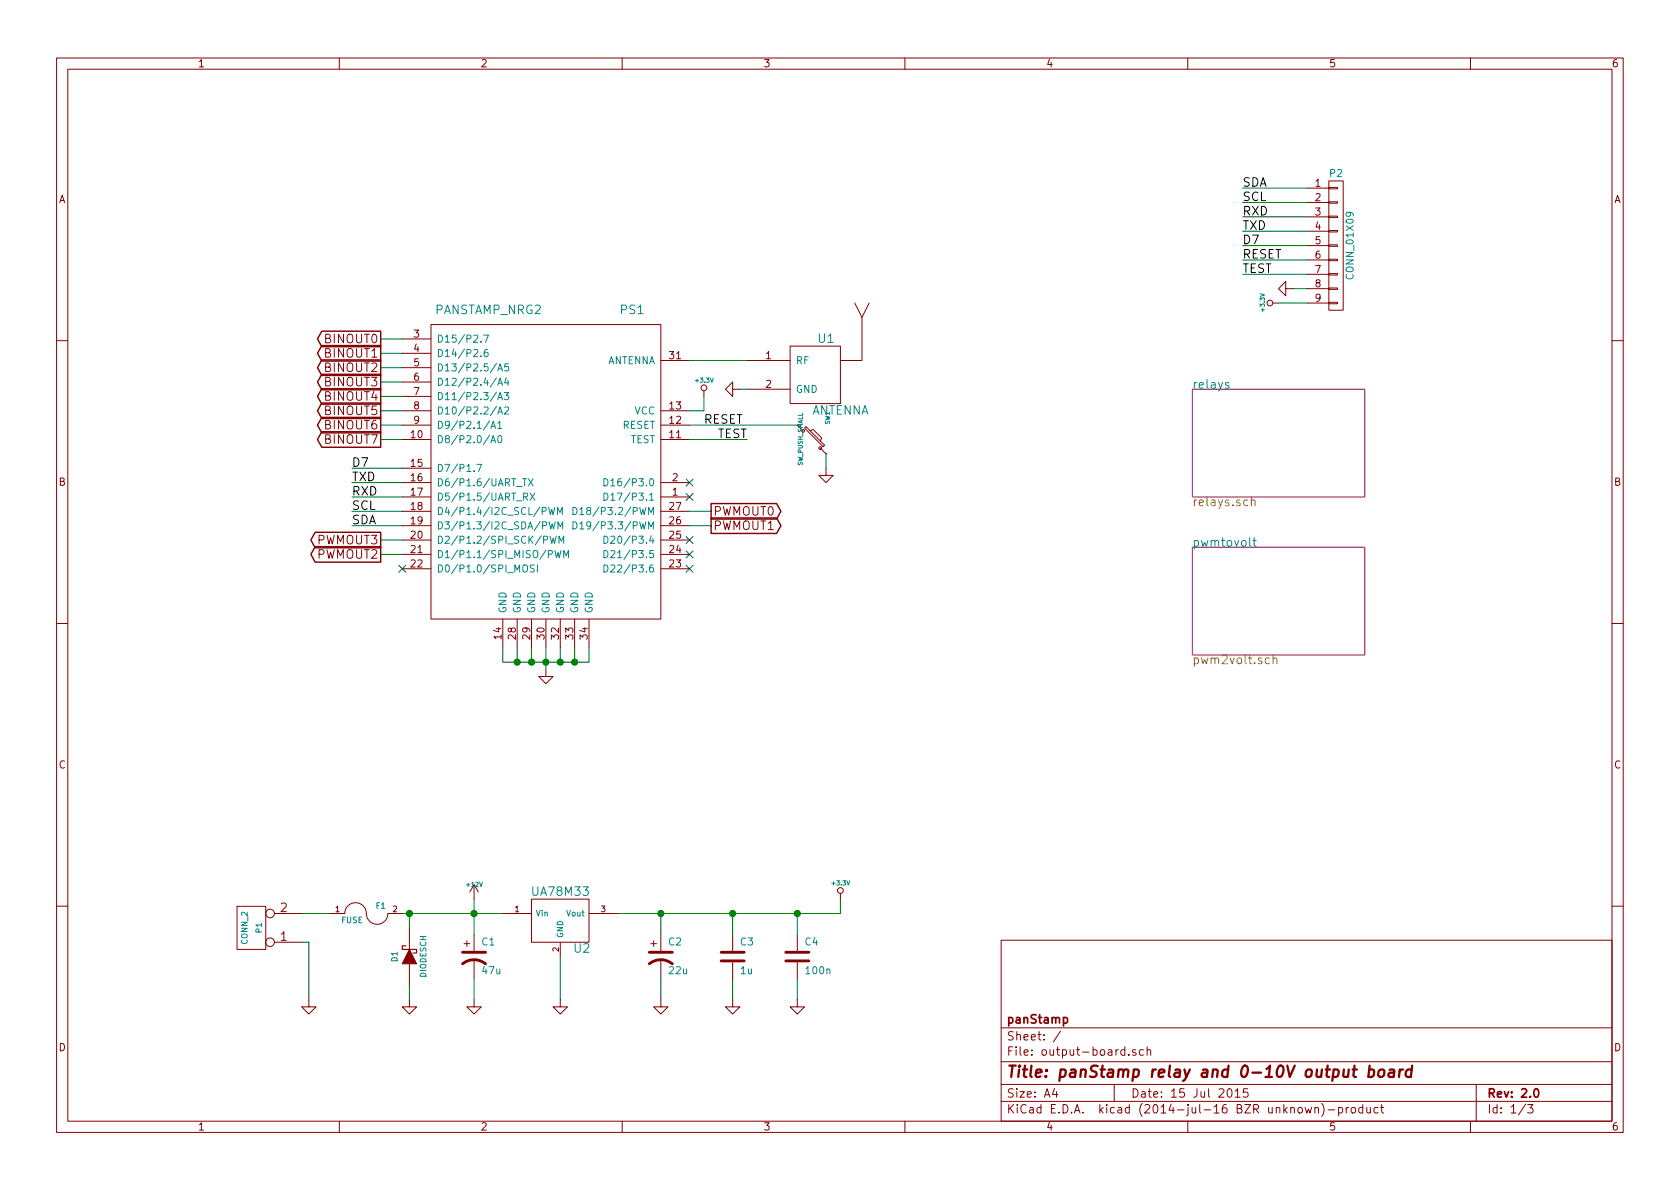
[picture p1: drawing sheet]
EESchema Schematic File Version 2
LIBS:power
LIBS:device
LIBS:transistors
LIBS:conn
LIBS:linear
LIBS:regul
LIBS:74xx
LIBS:cmos4000
LIBS:adc-dac
LIBS:memory
LIBS:xilinx
LIBS:special
LIBS:microcontrollers
LIBS:dsp
LIBS:microchip
LIBS:analog_switches
LIBS:motorola
LIBS:texas
LIBS:intel
LIBS:audio
LIBS:interface
LIBS:digital-audio
LIBS:philips
LIBS:display
LIBS:cypress
LIBS:siliconi
LIBS:opto
LIBS:atmel
LIBS:contrib
LIBS:valves
LIBS:atmega8
LIBS:atmel89cxxxx
LIBS:atmel-1
LIBS:atmel-2005
LIBS:avr
LIBS:avr-1
LIBS:avr-2
LIBS:avr-3
LIBS:avr-4
LIBS:hopf
LIBS:rfm-ash
LIBS:mycomponents
LIBS:mcp120-130
LIBS:mcp3304
LIBS:microchip_mcp2120
LIBS:microchip-mcp125x-xxx
LIBS:toshiba
LIBS:output-board-cache
EELAYER 25 0
EELAYER END
$Descr A4 11693 8268
encoding utf-8
Sheet 1 3
Title "panStamp relay and 0-10V output board"
Date "15 Jul 2015"
Rev "2.0"
Comp "panStamp"
Comment1 ""
Comment2 ""
Comment3 ""
Comment4 ""
$EndDescr
Connection ~ 2850 6350
Wire Wire Line
	2800 6350 3500 6350
Wire Wire Line
	2850 6850 2850 6950
Wire Wire Line
	5550 2950 4800 2950
Connection ~ 3300 6350
Wire Wire Line
	3300 6800 3300 6950
Wire Wire Line
	4300 6350 5850 6350
Connection ~ 5550 6350
Wire Wire Line
	5550 6350 5550 6500
Wire Wire Line
	5100 6800 5100 6950
Connection ~ 4600 6350
Wire Wire Line
	4600 6350 4600 6500
Wire Wire Line
	5100 6350 5100 6500
Connection ~ 5100 6350
Wire Wire Line
	4600 6800 4600 6950
Wire Wire Line
	5850 6350 5850 6250
Wire Wire Line
	5550 6800 5550 6950
Wire Wire Line
	3900 6650 3900 6950
Wire Wire Line
	2100 6550 2150 6550
Wire Wire Line
	2150 6550 2150 6950
Wire Wire Line
	2100 6350 2300 6350
Wire Wire Line
	5750 3150 5750 3250
Wire Wire Line
	3300 6250 3300 6500
Wire Wire Line
	2850 6350 2850 6450
$Comp
L FUSE F1
U 1 1
P 2550 6350
F 0 "F1" H 2650 6400 40  0000 C CNN
F 1 "FUSE" H 2450 6300 40  0000 C CNN
F 2 "libcms:SM1206" H 2550 6350 60  0001 C CNN
F 3 "" H 2550 6350 60  0001 C CNN
	1    2550 6350
	1    0    0    -1  
$EndComp
$Comp
L GND #PWR01
U 1 1
P 2850 6950
F 0 "#PWR01" H 2850 6950 30  0001 C CNN
F 1 "GND" H 2850 6880 30  0001 C CNN
F 2 "" H 2850 6950 60  0001 C CNN
F 3 "" H 2850 6950 60  0001 C CNN
	1    2850 6950
	1    0    0    -1  
$EndComp
Text Label 2450 3550 0    60   ~ 0
SCL
Text GLabel 4950 3650 2    60   Output ~ 0
PWMOUT1
Text GLabel 2650 3850 0    60   Output ~ 0
PWMOUT2
Text GLabel 2650 3750 0    60   Output ~ 0
PWMOUT3
Text GLabel 4950 3550 2    60   Output ~ 0
PWMOUT0
Text GLabel 2650 3050 0    60   Output ~ 0
BINOUT7
Text GLabel 2650 2950 0    60   Output ~ 0
BINOUT6
Text GLabel 2650 2850 0    60   Output ~ 0
BINOUT5
Text GLabel 2650 2750 0    60   Output ~ 0
BINOUT4
Text GLabel 2650 2650 0    60   Output ~ 0
BINOUT3
Text GLabel 2650 2550 0    60   Output ~ 0
BINOUT2
Text GLabel 2650 2450 0    60   Output ~ 0
BINOUT1
Text GLabel 2650 2350 0    60   Output ~ 0
BINOUT0
$Comp
L +12V #PWR02
U 1 1
P 3300 6250
F 0 "#PWR02" H 3300 6200 20  0001 C CNN
F 1 "+12V" H 3300 6350 30  0000 C CNN
F 2 "" H 3300 6250 60  0001 C CNN
F 3 "" H 3300 6250 60  0001 C CNN
	1    3300 6250
	1    0    0    -1  
$EndComp
$Comp
L GND #PWR03
U 1 1
P 5750 3250
F 0 "#PWR03" H 5750 3250 30  0001 C CNN
F 1 "GND" H 5750 3180 30  0001 C CNN
F 2 "" H 5750 3250 60  0001 C CNN
F 3 "" H 5750 3250 60  0001 C CNN
	1    5750 3250
	1    0    0    -1  
$EndComp
$Comp
L SW_PUSH_SMALL SW1
U 1 1
P 5650 3050
F 0 "SW1" H 5800 3160 30  0000 C CNN
F 1 "SW_PUSH_SMALL" H 5650 2971 30  0000 C CNN
F 2 "switch-tact-noah" H 5650 3050 60  0001 C CNN
F 3 "" H 5650 3050 60  0001 C CNN
	1    5650 3050
	0    1    -1   0   
$EndComp
$Sheet
S 8300 3800 1200 750 
U 4FAD1A96
F0 "pwmtovolt" 60
F1 "pwm2volt.sch" 60
$EndSheet
$Sheet
S 8300 2700 1200 750 
U 4FACEA45
F0 "relays" 60
F1 "relays.sch" 60
$EndSheet
$Comp
L GND #PWR04
U 1 1
P 3300 6950
F 0 "#PWR04" H 3300 6950 30  0001 C CNN
F 1 "GND" H 3300 6880 30  0001 C CNN
F 2 "" H 3300 6950 60  0001 C CNN
F 3 "" H 3300 6950 60  0001 C CNN
	1    3300 6950
	1    0    0    -1  
$EndComp
$Comp
L CP1 C1
U 1 1
P 3300 6650
F 0 "C1" H 3350 6750 50  0000 L CNN
F 1 "47u" H 3350 6550 50  0000 L CNN
F 2 "SMDCPOL_6.3" H 3300 6650 60  0001 C CNN
F 3 "" H 3300 6650 60  0001 C CNN
	1    3300 6650
	1    0    0    -1  
$EndComp
$Comp
L DIODESCH D1
U 1 1
P 2850 6650
F 0 "D1" H 2850 6750 40  0000 C CNN
F 1 "DIODESCH" H 2850 6550 40  0000 C CNN
F 2 "SMA" H 2850 6650 60  0001 C CNN
F 3 "" H 2850 6650 60  0001 C CNN
	1    2850 6650
	0    -1   -1   0   
$EndComp
$Comp
L CONN_2 P1
U 1 1
P 1750 6450
F 0 "P1" V 1700 6450 40  0000 C CNN
F 1 "CONN_2" V 1800 6450 40  0000 C CNN
F 2 "terminal_block_5mm_2P" H 1750 6450 60  0001 C CNN
F 3 "" H 1750 6450 60  0001 C CNN
	1    1750 6450
	-1   0    0    1   
$EndComp
$Comp
L GND #PWR05
U 1 1
P 2150 6950
F 0 "#PWR05" H 2150 6950 30  0001 C CNN
F 1 "GND" H 2150 6880 30  0001 C CNN
F 2 "" H 2150 6950 60  0001 C CNN
F 3 "" H 2150 6950 60  0001 C CNN
	1    2150 6950
	1    0    0    -1  
$EndComp
Text Label 4900 2950 0    60   ~ 0
RESET
$Comp
L +3.3V #PWR06
U 1 1
P 4900 2750
F 0 "#PWR06" H 4900 2710 30  0001 C CNN
F 1 "+3.3V" H 4900 2860 30  0000 C CNN
F 2 "" H 4900 2750 60  0001 C CNN
F 3 "" H 4900 2750 60  0001 C CNN
	1    4900 2750
	1    0    0    -1  
$EndComp
$Comp
L GND #PWR07
U 1 1
P 3800 4650
F 0 "#PWR07" H 3800 4650 30  0001 C CNN
F 1 "GND" H 3800 4580 30  0001 C CNN
F 2 "" H 3800 4650 60  0001 C CNN
F 3 "" H 3800 4650 60  0001 C CNN
	1    3800 4650
	1    0    0    -1  
$EndComp
$Comp
L +3.3V #PWR08
U 1 1
P 5850 6250
F 0 "#PWR08" H 5850 6210 30  0001 C CNN
F 1 "+3.3V" H 5850 6360 30  0000 C CNN
F 2 "" H 5850 6250 60  0001 C CNN
F 3 "" H 5850 6250 60  0001 C CNN
	1    5850 6250
	1    0    0    -1  
$EndComp
$Comp
L LF33 U2
U 1 1
P 3900 6400
F 0 "U2" H 4050 6204 60  0000 C CNN
F 1 "UA78M33" H 3900 6600 60  0000 C CNN
F 2 "libcms:SOT223" H 3900 6400 60  0001 C CNN
F 3 "" H 3900 6400 60  0001 C CNN
	1    3900 6400
	1    0    0    -1  
$EndComp
$Comp
L GND #PWR09
U 1 1
P 5550 6950
F 0 "#PWR09" H 5550 6950 30  0001 C CNN
F 1 "GND" H 5550 6880 30  0001 C CNN
F 2 "" H 5550 6950 60  0001 C CNN
F 3 "" H 5550 6950 60  0001 C CNN
	1    5550 6950
	1    0    0    -1  
$EndComp
$Comp
L C C4
U 1 1
P 5550 6650
F 0 "C4" H 5600 6750 50  0000 L CNN
F 1 "100n" H 5600 6550 50  0000 L CNN
F 2 "SM0603S" H 5550 6650 60  0001 C CNN
F 3 "" H 5550 6650 60  0001 C CNN
	1    5550 6650
	1    0    0    -1  
$EndComp
$Comp
L GND #PWR010
U 1 1
P 3900 6950
F 0 "#PWR010" H 3900 6950 30  0001 C CNN
F 1 "GND" H 3900 6880 30  0001 C CNN
F 2 "" H 3900 6950 60  0001 C CNN
F 3 "" H 3900 6950 60  0001 C CNN
	1    3900 6950
	1    0    0    -1  
$EndComp
$Comp
L CP1 C2
U 1 1
P 4600 6650
F 0 "C2" H 4650 6750 50  0000 L CNN
F 1 "22u" H 4650 6550 50  0000 L CNN
F 2 "SMDCPOL_5" H 4600 6650 60  0001 C CNN
F 3 "" H 4600 6650 60  0001 C CNN
	1    4600 6650
	1    0    0    -1  
$EndComp
$Comp
L GND #PWR011
U 1 1
P 4600 6950
F 0 "#PWR011" H 4600 6950 30  0001 C CNN
F 1 "GND" H 4600 6880 30  0001 C CNN
F 2 "" H 4600 6950 60  0001 C CNN
F 3 "" H 4600 6950 60  0001 C CNN
	1    4600 6950
	1    0    0    -1  
$EndComp
$Comp
L GND #PWR012
U 1 1
P 5100 6950
F 0 "#PWR012" H 5100 6950 30  0001 C CNN
F 1 "GND" H 5100 6880 30  0001 C CNN
F 2 "" H 5100 6950 60  0001 C CNN
F 3 "" H 5100 6950 60  0001 C CNN
	1    5100 6950
	1    0    0    -1  
$EndComp
$Comp
L C C3
U 1 1
P 5100 6650
F 0 "C3" H 5150 6750 50  0000 L CNN
F 1 "1u" H 5150 6550 50  0000 L CNN
F 2 "SM0603S" H 5100 6650 60  0001 C CNN
F 3 "" H 5100 6650 60  0001 C CNN
	1    5100 6650
	1    0    0    -1  
$EndComp
Text Label 2450 3650 0    60   ~ 0
SDA
$Comp
L PANSTAMP_NRG2 PS1
U 1 1
P 3800 3250
F 0 "PS1" H 4400 4350 60  0000 C CNN
F 1 "PANSTAMP_NRG2" H 3400 4350 60  0000 C CNN
F 2 "mysmd:PANSTAMP_2" H 3850 3650 60  0001 C CNN
F 3 "" H 3850 3650 60  0000 C CNN
	1    3800 3250
	1    0    0    -1  
$EndComp
Wire Wire Line
	2800 2350 2650 2350
Wire Wire Line
	2800 2450 2650 2450
Wire Wire Line
	2800 2550 2650 2550
Wire Wire Line
	2800 2650 2650 2650
Wire Wire Line
	2800 2750 2650 2750
Wire Wire Line
	2800 2850 2650 2850
Wire Wire Line
	2800 2950 2650 2950
Wire Wire Line
	2800 3050 2650 3050
Wire Wire Line
	2800 3850 2650 3850
Wire Wire Line
	2800 3750 2650 3750
Wire Wire Line
	4800 3550 4950 3550
Wire Wire Line
	4950 3650 4800 3650
Wire Wire Line
	4800 3050 5200 3050
Text Label 5200 3050 2    60   ~ 0
TEST
Wire Wire Line
	4800 2850 4900 2850
Wire Wire Line
	4900 2850 4900 2750
Wire Wire Line
	3500 4500 3500 4600
Wire Wire Line
	3500 4600 4100 4600
Wire Wire Line
	4100 4600 4100 4500
Wire Wire Line
	4000 4500 4000 4600
Connection ~ 4000 4600
Wire Wire Line
	3900 4500 3900 4600
Connection ~ 3900 4600
Wire Wire Line
	3800 4500 3800 4650
Connection ~ 3800 4600
Wire Wire Line
	3700 4500 3700 4600
Connection ~ 3700 4600
Wire Wire Line
	3600 4500 3600 4600
Connection ~ 3600 4600
NoConn ~ 4800 3950
NoConn ~ 4800 3850
NoConn ~ 4800 3750
NoConn ~ 4800 3450
NoConn ~ 4800 3350
NoConn ~ 2800 3950
Wire Wire Line
	2800 3450 2450 3450
Wire Wire Line
	2800 3350 2450 3350
Text Label 2450 3350 0    60   ~ 0
TXD
Text Label 2450 3450 0    60   ~ 0
RXD
Wire Wire Line
	2800 3550 2450 3550
Wire Wire Line
	2800 3650 2450 3650
$Comp
L CONN_01X09 P2
U 1 1
P 9300 1700
F 0 "P2" H 9300 2200 50  0000 C CNN
F 1 "CONN_01X09" V 9400 1700 50  0000 C CNN
F 2 "PIN_ARRAY_5X1" H 9300 1700 60  0001 C CNN
F 3 "" H 9300 1700 60  0000 C CNN
	1    9300 1700
	1    0    0    -1  
$EndComp
Wire Wire Line
	9100 1900 8650 1900
Wire Wire Line
	9100 1800 8650 1800
Wire Wire Line
	9100 1700 8650 1700
Wire Wire Line
	9100 1600 8650 1600
Wire Wire Line
	9100 1500 8650 1500
Wire Wire Line
	9100 1400 8650 1400
Wire Wire Line
	9100 1300 8650 1300
Text Label 8650 1300 0    60   ~ 0
SDA
Text Label 8650 1400 0    60   ~ 0
SCL
Text Label 8650 1500 0    60   ~ 0
RXD
Text Label 8650 1600 0    60   ~ 0
TXD
Text Label 8650 1700 0    60   ~ 0
D7
Text Label 8650 1800 0    60   ~ 0
RESET
Text Label 8650 1900 0    60   ~ 0
TEST
$Comp
L GND #PWR013
U 1 1
P 9000 2000
F 0 "#PWR013" H 9000 2000 30  0001 C CNN
F 1 "GND" H 9000 1930 30  0001 C CNN
F 2 "" H 9000 2000 60  0001 C CNN
F 3 "" H 9000 2000 60  0001 C CNN
	1    9000 2000
	0    1    1    0   
$EndComp
Wire Wire Line
	9100 2000 9000 2000
$Comp
L +3.3V #PWR014
U 1 1
P 8900 2100
F 0 "#PWR014" H 8900 2060 30  0001 C CNN
F 1 "+3.3V" H 8900 2210 30  0000 C CNN
F 2 "" H 8900 2100 60  0001 C CNN
F 3 "" H 8900 2100 60  0001 C CNN
	1    8900 2100
	0    -1   -1   0   
$EndComp
Wire Wire Line
	9100 2100 8900 2100
$Comp
L ANTENNA U1
U 1 1
P 5650 2600
F 0 "U1" H 5750 2850 60  0000 C CNN
F 1 "ANTENNA" H 5850 2350 60  0000 C CNN
F 2 "myconnectors:SMA_RightAngle_Tyco" H 5650 2600 60  0001 C CNN
F 3 "" H 5650 2600 60  0000 C CNN
	1    5650 2600
	1    0    0    -1  
$EndComp
Wire Wire Line
	4800 2500 5200 2500
$Comp
L GND #PWR015
U 1 1
P 5150 2700
F 0 "#PWR015" H 5150 2700 30  0001 C CNN
F 1 "GND" H 5150 2630 30  0001 C CNN
F 2 "" H 5150 2700 60  0001 C CNN
F 3 "" H 5150 2700 60  0001 C CNN
	1    5150 2700
	0    1    1    0   
$EndComp
Wire Wire Line
	5150 2700 5200 2700
Wire Wire Line
	2800 3250 2450 3250
Text Label 2450 3250 0    60   ~ 0
D7
$EndSCHEMATC
